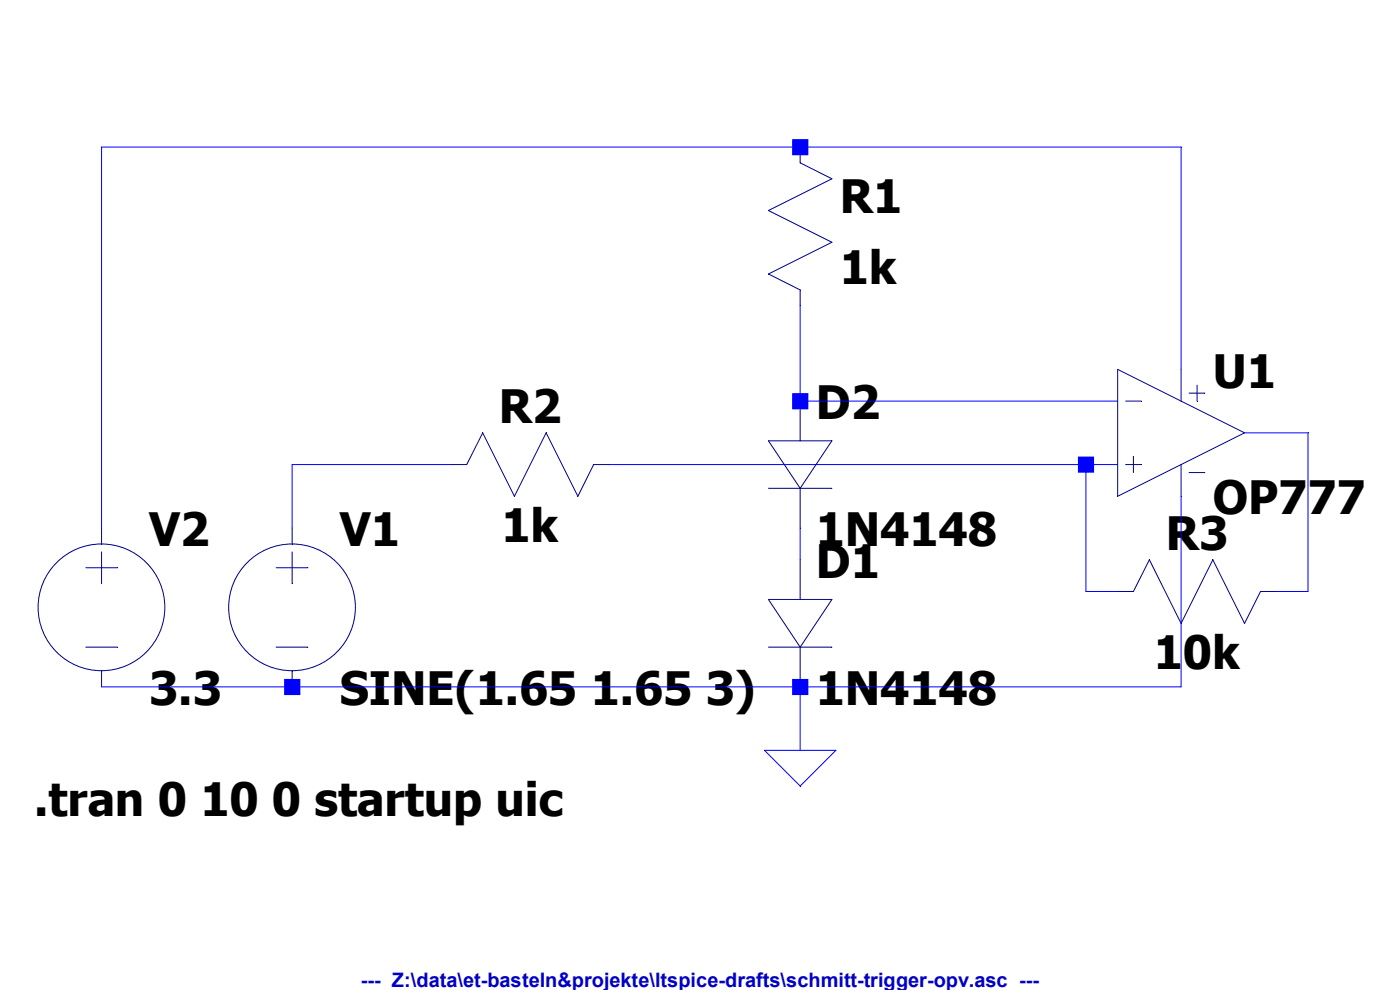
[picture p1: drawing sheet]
<svg xmlns="http://www.w3.org/2000/svg" width="297mm" height="210mm" viewBox="0 0 297 210" stroke-linecap="round" stroke-linejoin="round" font-family="sans-serif">
<path d="M58.6 120.4h6.7" fill="none" stroke="#00007f" stroke-width=".21"/>
<path d="M58.6 137.3h6.7" fill="none" stroke="#00007f" stroke-width=".21"/>
<path d="M62 117.1v6.7" fill="none" stroke="#00007f" stroke-width=".21"/>
<path d="M62 142.3v3.4" fill="none" stroke="#00007f" stroke-width=".21"/>
<path d="M62 112v3.4" fill="none" stroke="#00007f" stroke-width=".21"/>
<g fill="none" stroke="#00007f" stroke-width=".21">
<path d="M18.2 120.4h6.7"/>
<circle cx="62" cy="128.8" r="13.4"/>
</g>
<path d="M18.2 137.3h6.7" fill="none" stroke="#00007f" stroke-width=".21"/>
<path d="M21.5 117.1v6.7" fill="none" stroke="#00007f" stroke-width=".21"/>
<path d="M21.5 142.3v3.4" fill="none" stroke="#00007f" stroke-width=".21"/>
<path d="M21.5 112v3.4" fill="none" stroke="#00007f" stroke-width=".21"/>
<g fill="none" stroke="#00007f" stroke-width=".21">
<path d="M163 137.3h13.5"/>
<circle cx="21.5" cy="128.8" r="13.4"/>
</g>
<path d="M163 127.2h13.5" fill="none" stroke="#00007f" stroke-width=".21"/>
<path d="M176.5 127.2l-6.7 10.1" fill="none" stroke="#00007f" stroke-width=".21"/>
<path d="M163 127.2l6.8 10.1" fill="none" stroke="#00007f" stroke-width=".21"/>
<path d="M169.8 118.7v8.5" fill="none" stroke="#00007f" stroke-width=".21"/>
<path d="M169.8 137.3v8.4" fill="none" stroke="#00007f" stroke-width=".21"/>
<path d="M163 103.6h13.5" fill="none" stroke="#00007f" stroke-width=".21"/>
<path d="M163 93.5h13.5" fill="none" stroke="#00007f" stroke-width=".21"/>
<path d="M176.5 93.5l-6.7 10.1" fill="none" stroke="#00007f" stroke-width=".21"/>
<path d="M163 93.5l6.8 10.1" fill="none" stroke="#00007f" stroke-width=".21"/>
<path d="M169.8 85.1v8.4" fill="none" stroke="#00007f" stroke-width=".21"/>
<path d="M169.8 103.6v8.4" fill="none" stroke="#00007f" stroke-width=".21"/>
<path d="M169.8 61.5v3.4" fill="none" stroke="#00007f" stroke-width=".21"/>
<path d="M163 58.1l6.8 3.4" fill="none" stroke="#00007f" stroke-width=".21"/>
<path d="M176.5 51.4l-13.5 6.7" fill="none" stroke="#00007f" stroke-width=".21"/>
<path d="M163 44.7l13.5 6.7" fill="none" stroke="#00007f" stroke-width=".21"/>
<path d="M176.5 37.9l-13.5 6.8" fill="none" stroke="#00007f" stroke-width=".21"/>
<path d="M169.8 31.2v3.3" fill="none" stroke="#00007f" stroke-width=".21"/>
<path d="M169.8 34.5l6.7 3.4" fill="none" stroke="#00007f" stroke-width=".21"/>
<path d="M95.6 98.6h3.4" fill="none" stroke="#00007f" stroke-width=".21"/>
<path d="M102.4 91.8l-3.4 6.8" fill="none" stroke="#00007f" stroke-width=".21"/>
<path d="M102.4 91.8l6.7 13.5" fill="none" stroke="#00007f" stroke-width=".21"/>
<path d="M115.9 91.8l-6.8 13.5" fill="none" stroke="#00007f" stroke-width=".21"/>
<path d="M115.9 91.8l6.7 13.5" fill="none" stroke="#00007f" stroke-width=".21"/>
<path d="M125.9 98.6h3.4" fill="none" stroke="#00007f" stroke-width=".21"/>
<path d="M125.9 98.6l-3.3 6.7" fill="none" stroke="#00007f" stroke-width=".21"/>
<path d="M237.1 125.5h3.4" fill="none" stroke="#00007f" stroke-width=".21"/>
<path d="M243.8 118.7l-3.3 6.8" fill="none" stroke="#00007f" stroke-width=".21"/>
<path d="M243.8 118.7l6.8 13.5" fill="none" stroke="#00007f" stroke-width=".21"/>
<path d="M257.3 118.7l-6.7 13.5" fill="none" stroke="#00007f" stroke-width=".21"/>
<path d="M257.3 118.7l6.7 13.5" fill="none" stroke="#00007f" stroke-width=".21"/>
<path d="M267.4 125.5h3.4" fill="none" stroke="#00007f" stroke-width=".21"/>
<path d="M267.4 125.5l-3.4 6.7" fill="none" stroke="#00007f" stroke-width=".21"/>
<path d="M237.1 78.4l26.9 13.4" fill="none" stroke="#00007f" stroke-width=".21"/>
<path d="M264 91.8l-26.9 13.5" fill="none" stroke="#00007f" stroke-width=".21"/>
<path d="M237.1 78.4v26.9" fill="none" stroke="#00007f" stroke-width=".21"/>
<path d="M238.8 85.1h3.3" fill="none" stroke="#00007f" stroke-width=".21"/>
<path d="M238.8 98.6h3.3" fill="none" stroke="#00007f" stroke-width=".21"/>
<path d="M240.5 96.9v3.3" fill="none" stroke="#00007f" stroke-width=".21"/>
<path d="M250.6 78.4v6.7" fill="none" stroke="#00007f" stroke-width=".21"/>
<path d="M250.6 98.6v6.7" fill="none" stroke="#00007f" stroke-width=".21"/>
<path d="M252.3 83.4h3.3" fill="none" stroke="#00007f" stroke-width=".21"/>
<path d="M254 81.7v3.4" fill="none" stroke="#00007f" stroke-width=".21"/>
<path d="M252.3 100.2h3.3" fill="none" stroke="#00007f" stroke-width=".21"/>
<path d="M21.5 31.2h148.3M162.2 159.2h15.1l-7.5 7.6z" fill="none" stroke="#00f" stroke-width=".21"/>
<path d="M169.8 31.2h80.8" fill="none" stroke="#00f" stroke-width=".21"/>
<path d="M250.6 31.2v47.2" fill="none" stroke="#00f" stroke-width=".21"/>
<path d="M169.8 64.9v20.2" fill="none" stroke="#00f" stroke-width=".21"/>
<path d="M169.8 85.1h67.3" fill="none" stroke="#00f" stroke-width=".21"/>
<path d="M264 91.8h13.5" fill="none" stroke="#00f" stroke-width=".21"/>
<path d="M62 98.6h33.6" fill="none" stroke="#00f" stroke-width=".21"/>
<path d="M129.3 98.6h101.1" fill="none" stroke="#00f" stroke-width=".21"/>
<path d="M230.4 98.6h6.7" fill="none" stroke="#00f" stroke-width=".21"/>
<path d="M21.5 31.2v80.8" fill="none" stroke="#00f" stroke-width=".21"/>
<path d="M62 98.6v13.4" fill="none" stroke="#00f" stroke-width=".21"/>
<path d="M169.8 112v6.7" fill="none" stroke="#00f" stroke-width=".21"/>
<path d="M230.4 98.6v26.9" fill="none" stroke="#00f" stroke-width=".21"/>
<path d="M230.4 125.5h6.7" fill="none" stroke="#00f" stroke-width=".21"/>
<path d="M277.5 91.8v33.7" fill="none" stroke="#00f" stroke-width=".21"/>
<path d="M270.8 125.5h6.7" fill="none" stroke="#00f" stroke-width=".21"/>
<path d="M21.5 145.7h40.5" fill="none" stroke="#00f" stroke-width=".21"/>
<path d="M62 145.7h107.8" fill="none" stroke="#00f" stroke-width=".21"/>
<path d="M250.6 105.3v40.4" fill="none" stroke="#00f" stroke-width=".21"/>
<path d="M169.8 145.7h80.8" fill="none" stroke="#00f" stroke-width=".21"/>
<path d="M169.8 145.7v13.5" fill="none" stroke="#00f" stroke-width=".21"/>
<g fill="#00f">
<path d="M60.3 144h3.4v3.4h-3.4zM168.1 29.5h3.4v3.4h-3.4zM168.1 83.4h3.4v3.4h-3.4z" fill-rule="evenodd"/>
<path d="M168.1 144h3.4v3.4h-3.4zM228.7 96.9h3.4v3.4h-3.4z" fill-rule="evenodd"/>
</g>
<g font-size="9.7">
<text x="178.2" y="45.2">R1</text>
<text x="178.2" y="60.3">1k</text>
<text x="257.3" y="82.2">U1</text>
<text x="105.8" y="89.8">R2</text>
<text x="173.1" y="88.9">D2</text>
<text x="257.3" y="109.1">OP777</text>
<text x="31.7" y="115.9">V2</text>
<text x="72.1" y="115.9">V1</text>
<text x="106.4" y="115">1k</text>
<text x="173.1" y="115.9">1N4148</text>
<text x="247.3" y="116.7">R3</text>
<text x="173.1" y="122.6">D1</text>
<text x="244.8" y="142">10k</text>
<text x="31.7" y="149.6">3.3</text>
<text x="72.1" y="149.6">SINE(1.65 1.65 3)</text>
<text x="173.1" y="149.6">1N4148</text>
<text x="7.2" y="173.1">.tran 0 10 0 startup uic</text>
</g>
<text font-size="4.2" fill="#0000c8" x="76.6" y="209.3">--- Z:\data\et-basteln&amp;projekte\ltspice-drafts\schmitt-trigger-opv.asc ---</text>
</svg>
